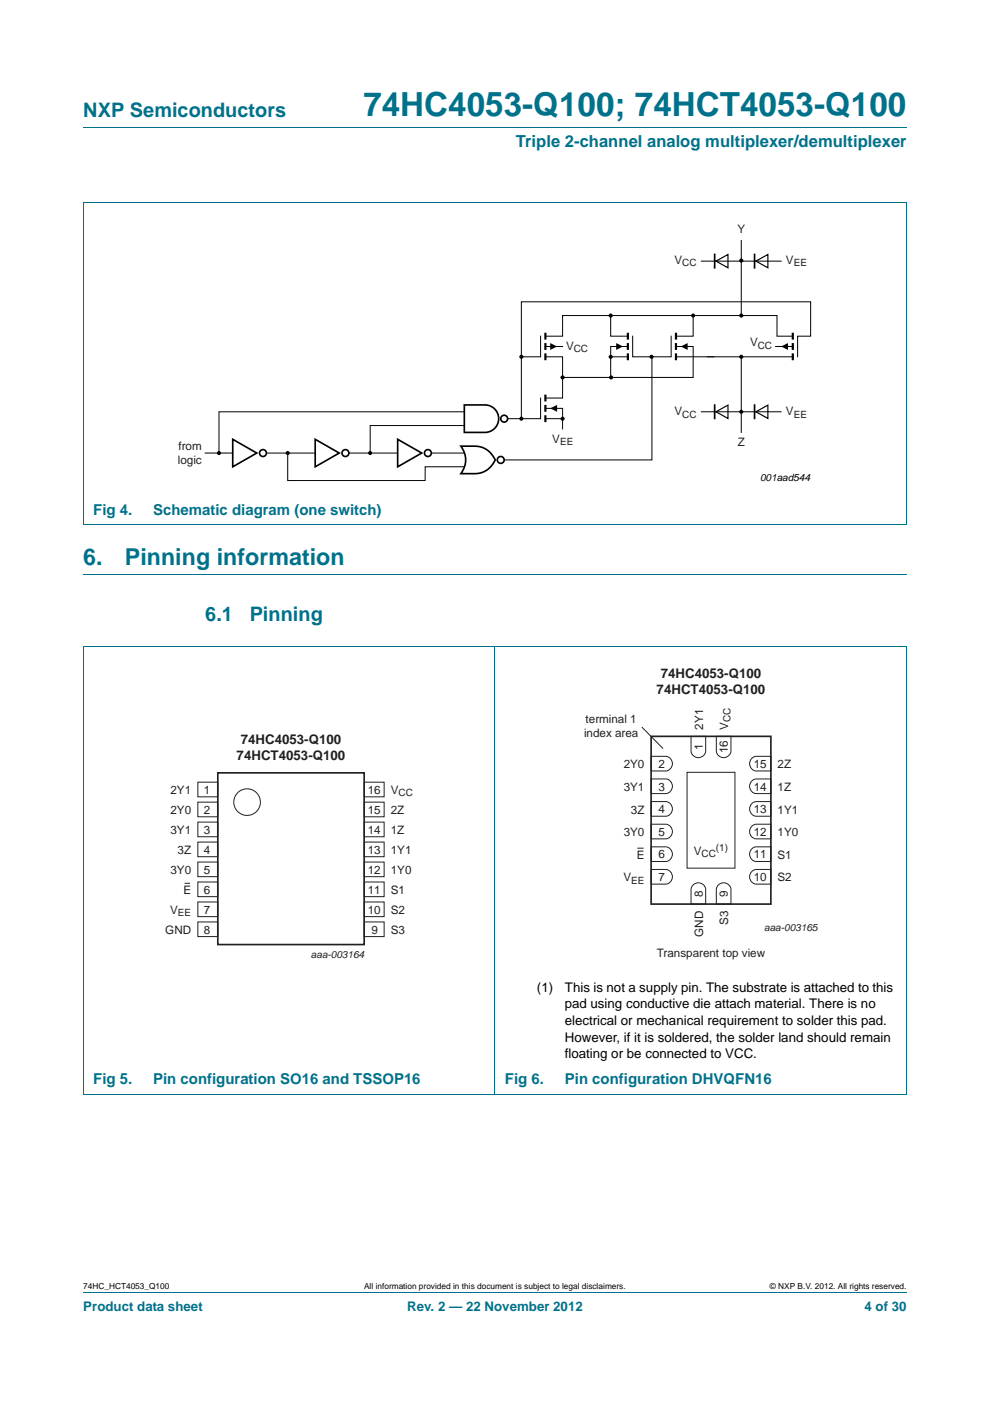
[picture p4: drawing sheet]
<svg xmlns="http://www.w3.org/2000/svg" width="210mm" height="297mm" viewBox="0 0 210 297" stroke-linecap="round" stroke-linejoin="round" font-family="sans-serif">
<path d="M17.7 27h174.6M17.6 42.9h174.7M17.7 42.9v68.4M192.3 42.9v68.4M17.6 111.3h174.7M17.7 121.9h174.6M17.7 273.9h174.6" fill="none" stroke="#00718a" stroke-width=".21"/>
<g fill="#000">
<path d="M116.7 72.7l1.5 .8-1.5 .7zM130.7 72.7l1.5 .8-1.5 .7zM144.4 73.5l1.5-.8v1.5zM165.7 73.5l1.4-.8v1.5zM116.7 86.6l1.5-.7v1.4z"/>
<circle cx="157.2" cy="55.2" r=".44"/>
<circle cx="110.6" cy="75.6" r=".44"/>
<circle cx="129.5" cy="66.9" r=".44"/>
<circle cx="129.5" cy="75.6" r=".44"/>
<circle cx="138.2" cy="75.6" r=".44"/>
<circle cx="147" cy="66.9" r=".44"/>
<circle cx="157.2" cy="66.9" r=".44"/>
<circle cx="157.2" cy="75.6" r=".44"/>
<circle cx="46.4" cy="96.1" r=".44"/>
<circle cx="61" cy="96.1" r=".44"/>
<circle cx="78.5" cy="96.1" r=".44"/>
<circle cx="110.6" cy="88.8" r=".44"/>
<circle cx="119.3" cy="80" r=".44"/>
<circle cx="119.3" cy="88.8" r=".44"/>
<circle cx="129.6" cy="80" r=".44"/>
<circle cx="157.2" cy="87.3" r=".44"/>
</g>
<g fill="none" stroke="#000" stroke-width=".21">
<path d="M114.7 71.3v4.3h-4.1M115.7 75.6h3.6v8.8h-3.6M115.7 71.3h3.6v-4.4h45.5v4.4h3.4M115.7 73.5h3.6M129.5 67v4.3h3.7M129.5 75.6h3.7M133.2 73.5h-3.7v6.5M134.2 71.3v4.3h8.2v-4.3M138.3 75.6v21.9h-31.4M143.4 73.5h3.6v6.5h-28M143.4 75.6h24.8M147 67v4.3h-3.6"/>
<path d="M164.5 73.5h3.7M169.2 75.6v-4.3h2.7v-7.3h-61.3v24.8M43.5 96.1h5.9M56.5 96.1h10.4M61 96.1v5.8h29.2v-2.9h8.3M74 96.1h10.3M91.5 96.1h6.9M98.5 87.3h-52.1v8.8M98.5 90.2h-20v5.9M114.7 84.4v4.4h-7M115.7 86.6h3.6v4.4M115.7 88.8h3.6"/>
</g>
<g fill="none" stroke="#000" stroke-width=".35">
<path d="M49.4 93.1l5.1 3-5.1 2.9zM66.9 93.1l5.1 3-5.1 2.9zM84.3 93.1l5.1 3-5.1 2.9zM97.8 94.6a9.4 9.4 0 0 1 4.9 .4 5 5 0 0 1 2.3 2.5 4.7 4.7 0 0 1-4.3 2.9h-2.9a4.7 4.7 0 0 0 0-5.8zM98.5 85.9h4.4a2.92 2.92 0 0 1 2.9 2.9 2.92 2.92 0 0 1-2.9 2.9h-4.4z"/>
<circle cx="55.8" cy="96.1" r=".73"/>
<circle cx="73.3" cy="96.1" r=".73"/>
<circle cx="90.8" cy="96.1" r=".73"/>
<circle cx="106.2" cy="97.5" r=".73"/>
<circle cx="106.9" cy="88.8" r=".73"/>
</g>
<g fill="none" stroke="#000" stroke-width=".46">
<path d="M115.7 70.5v1.5M115.7 72.7v1.5M115.7 74.9v1.5M133.2 70.5v1.5M133.2 72.7v1.5M133.2 74.9v1.5M143.4 70.5v1.5M143.4 72.7v1.5M143.4 74.9v1.5M168.2 70.5v1.5M168.2 72.7v1.5M168.2 74.9v1.5"/>
<path d="M115.7 83.7v1.4M115.7 85.9v1.4M115.7 88v1.5"/>
</g>
<path d="M157.2 50.9v16z" fill="#231f20" stroke="#000" stroke-width=".21"/>
<path d="M148.8 55.4h16.9M157.2 75.6v16.1M148.8 87.3h16.9" fill="none" stroke="#000" stroke-width=".21"/>
<path d="M151.9 55.4l2.5-1.4v2.8zM160.3 55.4l2.6-1.4v2.8zM151.9 87.3l2.5-1.4v2.8zM160.3 87.3l2.6-1.4v2.8z" fill="none" stroke="#000" stroke-width=".25"/>
<path d="M151.6 54v2.8M160 54v2.8M151.6 85.9v2.8M160 85.9v2.8" fill="none" stroke="#000" stroke-width=".35"/>
<path d="M17.7 137.1h174.6v94.9h-174.6zM105 137v95.1" fill="none" stroke="#00718a" stroke-width=".21"/>
<g fill="none" stroke="#231f20" stroke-width=".21">
<path d="M136.1 154.1l4.5 4.6M146.6 156.1h3.1v3.1a1.56 1.56 0 0 1-1.6 1.4 1.56 1.56 0 0 1-1.5-1.4zM151.9 156.1h3.1v3.1a1.56 1.56 0 0 1-1.5 1.4 1.56 1.56 0 0 1-1.6-1.4zM42 165.8h4.2v3.1h-4.2zM42 170.1h4.2v3.1h-4.2zM42 174.3h4.2v3.1h-4.2zM42 178.5h4.2v3.1h-4.2zM77.2 174.3h4.3v3.1h-4.3zM77.2 178.5h4.3v3.1h-4.3zM77.2 165.8h4.3v3.1h-4.3zM77.2 170.1h4.3v3.1h-4.3zM135.3 179.8h1.1"/>
<path d="M138.1 179.5h3.1a1.56 1.56 0 0 1 1.4 1.6 1.56 1.56 0 0 1-1.4 1.6h-3.1zM138.1 174.7h3.1a1.56 1.56 0 0 1 1.4 1.6 1.56 1.56 0 0 1-1.4 1.6h-3.1zM138.1 170h3.1a1.56 1.56 0 0 1 1.4 1.5 1.56 1.56 0 0 1-1.4 1.6h-3.1zM138.1 165.2h3.1a1.56 1.56 0 0 1 1.4 1.5 1.56 1.56 0 0 1-1.4 1.6h-3.1zM138.1 160.4h3.1a1.56 1.56 0 0 1 1.4 1.5 1.56 1.56 0 0 1-1.4 1.6h-3.1zM145.7 163.7h10.2v20.4h-10.2zM159.6 179.9l.8-.4h3.1v3.2h-3.1a1.57 1.57 0 0 1-1.3-1.2 1.57 1.57 0 0 1 .5-1.6zM159.6 175.1l.8-.4h3.1v3.2h-3.1a1.57 1.57 0 0 1-1.3-1.2 1.57 1.57 0 0 1 .5-1.6zM159.6 170.3l.8-.3h3.1v3.1h-3.1a1.57 1.57 0 0 1-1.3-1.2 1.57 1.57 0 0 1 .5-1.6zM159.6 165.5l.8-.3h3.1v3.1h-3.1a1.57 1.57 0 0 1-1.3-1.2 1.57 1.57 0 0 1 .5-1.6zM159.6 160.7l.8-.3h3.1v3.1h-3.1a1.57 1.57 0 0 1-1.3-1.2 1.57 1.57 0 0 1 .5-1.6zM39.1 187.3h1.2"/>
<path d="M42 182.8h4.2v3.1h-4.2zM42 187h4.2v3.1h-4.2zM42 191.2h4.2v3.1h-4.2zM42 195.5h4.2v3.1h-4.2zM77.2 191.2h4.3v3.1h-4.3zM77.2 195.5h4.3v3.1h-4.3zM77.2 182.8h4.3v3.1h-4.3zM77.2 187h4.3v3.1h-4.3zM138.1 184.3h3.1a1.56 1.56 0 0 1 1.4 1.6 1.56 1.56 0 0 1-1.4 1.6h-3.1zM146.9 187.7a1.57 1.57 0 0 1 1.7-.5 1.57 1.57 0 0 1 1.1 1.4v3.1h-3.1v-3.1zM152.3 187.7a1.57 1.57 0 0 1 1.6-.5 1.57 1.57 0 0 1 1.1 1.4v3.1h-3.1v-3.1zM159.6 184.7l.8-.4h3.1v3.2h-3.1a1.57 1.57 0 0 1-1.3-1.2 1.57 1.57 0 0 1 .5-1.6z"/>
<circle cx="52.4" cy="170.1" r="2.82"/>
</g>
<path d="M138.1 156.1h25.4v35.6h-25.4zM46.2 163.9h31v36.4h-31z" fill="none" stroke="#231f20" stroke-width=".35"/>
<text font-size="7" fill="#00718a" x="77.1" y="24.6">74HC4053-Q100; 74HCT4053-Q100</text>
<g font-size="4.9" fill="#00718a">
<text x="17.7" y="119.9">6.</text>
<text x="26.5" y="119.9">Pinning information</text>
</g>
<g font-size="4.2" fill="#00718a">
<text x="17.7" y="24.9">NXP Semiconductors</text>
<text x="43.5" y="131.8">6.1</text>
<text x="53" y="131.8">Pinning</text>
</g>
<text font-size="3.5" fill="#00718a" x="109.4" y="31.1">Triple 2-channel analog multiplexer/demultiplexer</text>
<g font-size="3.2" fill="#00718a">
<text x="19.8" y="109.2">Fig 4.</text>
<text x="32.5" y="109.2">Schematic diagram (one switch)</text>
<text x="19.8" y="229.9">Fig 5.</text>
<text x="32.5" y="229.9">Pin configuration SO16 and TSSOP16</text>
<text x="107.1" y="229.9">Fig 6.</text>
<text x="119.8" y="229.9">Pin configuration DHVQFN16</text>
</g>
<g font-size="2.8" fill="#231f20">
<text x="140.1" y="143.7">74HC4053-Q100</text>
<text x="139.3" y="147.1">74HCT4053-Q100</text>
<text x="50.2" y="161">74HCT4053-Q100</text>
<text x="51.1" y="157.6">74HC4053-Q100</text>
</g>
<g font-size="2.8">
<text x="113.9" y="210.2">(1)</text>
<text x="119.8" y="213.8">pad using conductive die attach material. There is no</text>
<text x="119.8" y="210.2">This is not a supply pin. The substrate is attached to this</text>
<text x="119.8" y="217.3">electrical or mechanical requirement to solder this pad.</text>
<text x="119.8" y="220.8">However, if it is soldered, the solder land should remain</text>
<text x="119.8" y="224.3">floating or be connected to VCC.</text>
</g>
<g font-size="2.8" fill="#00718a">
<text x="17.7" y="277.9">Product data sheet</text>
<text x="86.4" y="277.9">Rev. 2 — 22 November 2012</text>
<text x="183.4" y="277.9">4 of 30</text>
</g>
<g font-size="2.5" fill="#231f20">
<text x="156.4" y="49.4">Y</text>
<text x="143" y="56">V</text>
<text x="166.7" y="56">V</text>
<text x="120.1" y="74.2">V</text>
<text x="159.1" y="73.5">V</text>
<text x="143" y="88">V</text>
<text x="166.7" y="88">V</text>
<text x="37.9" y="95.3">from</text>
<text x="117.1" y="93.9">V</text>
<text x="156.5" y="94.6">Z</text>
<text x="37.7" y="98.3">logic</text>
<text x="124.2" y="153.3">terminal 1</text>
<text x="149.1" y="154.7" transform="rotate(-90 149.1 154.7)">2Y1</text>
<text x="154.5" y="154.7" transform="rotate(-90 154.5 154.7)">V</text>
<text x="123.9" y="156.3">index area</text>
<text x="149" y="159.1" transform="rotate(-90 149 159.1)">1</text>
<text x="154.4" y="159.8" transform="rotate(-90 154.4 159.8)">16</text>
<text x="132.3" y="167.7">3Y1</text>
<text x="132.3" y="162.9">2Y0</text>
<text x="139.7" y="167.6">3</text>
<text x="139.7" y="162.8">2</text>
<text x="159.9" y="167.6">14</text>
<text x="159.9" y="162.8">15</text>
<text x="164.9" y="167.7">1Z</text>
<text x="164.9" y="162.9">2Z</text>
<text x="36.2" y="168.4">2Y1</text>
<text x="36.2" y="172.6">2Y0</text>
<text x="43.3" y="168.3">1</text>
<text x="43.3" y="172.5">2</text>
<text x="78" y="168.3">16</text>
<text x="78" y="172.5">15</text>
<text x="82.9" y="168.4">V</text>
<text x="82.9" y="172.6">2Z</text>
<text x="133.8" y="172.5">3Z</text>
<text x="139.7" y="172.4">4</text>
<text x="159.9" y="172.4">13</text>
<text x="164.9" y="172.5">1Y1</text>
<text x="36.2" y="176.8">3Y1</text>
<text x="43.3" y="176.8">3</text>
<text x="78" y="176.8">14</text>
<text x="82.9" y="176.8">1Z</text>
<text x="132.3" y="177.3">3Y0</text>
<text x="139.7" y="177.2">5</text>
<text x="159.9" y="177.2">12</text>
<text x="164.9" y="177.3">1Y0</text>
<text x="36.2" y="185.3">3Y0</text>
<text x="37.7" y="181.1">3Z</text>
<text x="43.3" y="181">4</text>
<text x="43.3" y="185.2">5</text>
<text x="78" y="185.2">12</text>
<text x="78" y="181">13</text>
<text x="82.9" y="181.1">1Y1</text>
<text x="82.9" y="185.3">1Y0</text>
<text x="135" y="182.1">E</text>
<text x="139.7" y="182">6</text>
<text x="147.2" y="181.2">V</text>
<text x="159.9" y="182">11</text>
<text x="164.9" y="182.1">S1</text>
<text x="38.9" y="189.5">E</text>
<text x="43.3" y="189.5">6</text>
<text x="78" y="189.5">11</text>
<text x="82.9" y="189.5">S1</text>
<text x="132.2" y="186.9">V</text>
<text x="139.7" y="186.8">7</text>
<text x="149" y="190.1" transform="rotate(-90 149 190.1)">8</text>
<text x="154.4" y="190.1" transform="rotate(-90 154.4 190.1)">9</text>
<text x="159.9" y="186.8">10</text>
<text x="164.9" y="186.9">S2</text>
<text x="36.1" y="193.8">V</text>
<text x="43.3" y="193.7">7</text>
<text x="43.3" y="197.9">8</text>
<text x="78" y="193.7">10</text>
<text x="78.8" y="197.9">9</text>
<text x="82.9" y="193.8">S2</text>
<text x="154.5" y="196.2" transform="rotate(-90 154.5 196.2)">S3</text>
<text x="35.1" y="198">GND</text>
<text x="82.9" y="198">S3</text>
<text x="139.3" y="203">Transparent top view</text>
<text x="149.1" y="198.6" transform="rotate(-90 149.1 198.6)">GND</text>
</g>
<g font-size="2.1" fill="#231f20">
<text x="144.7" y="56.5">CC</text>
<text x="168.3" y="56.5">EE</text>
<text x="121.7" y="74.7">CC</text>
<text x="160.7" y="74">CC</text>
<text x="144.7" y="88.5">CC</text>
<text x="168.3" y="88.5">EE</text>
<text x="118.8" y="94.4">EE</text>
<text x="155" y="153.1" transform="rotate(-90 155 153.1)">CC</text>
<text x="84.5" y="168.9">CC</text>
<text x="148.8" y="181.7">CC</text>
<text x="151.9" y="180.5">(1)</text>
<text x="133.9" y="187.4">EE</text>
<text x="37.7" y="194.3">EE</text>
<text x="162.1" y="197.3">aaa-003165</text>
<text x="65.9" y="203.1">aaa-003164</text>
</g>
<text font-size="2.1" x="161.2" y="101.9">001aad544</text>
<g font-size="1.8">
<text x="17.7" y="273.3">74HC_HCT4053_Q100</text>
<text x="77.2" y="273.3">All information provided in this document is subject to legal disclaimers.</text>
<text x="163.3" y="273.3">© NXP B.V. 2012. All rights reserved.</text>
</g>
</svg>
